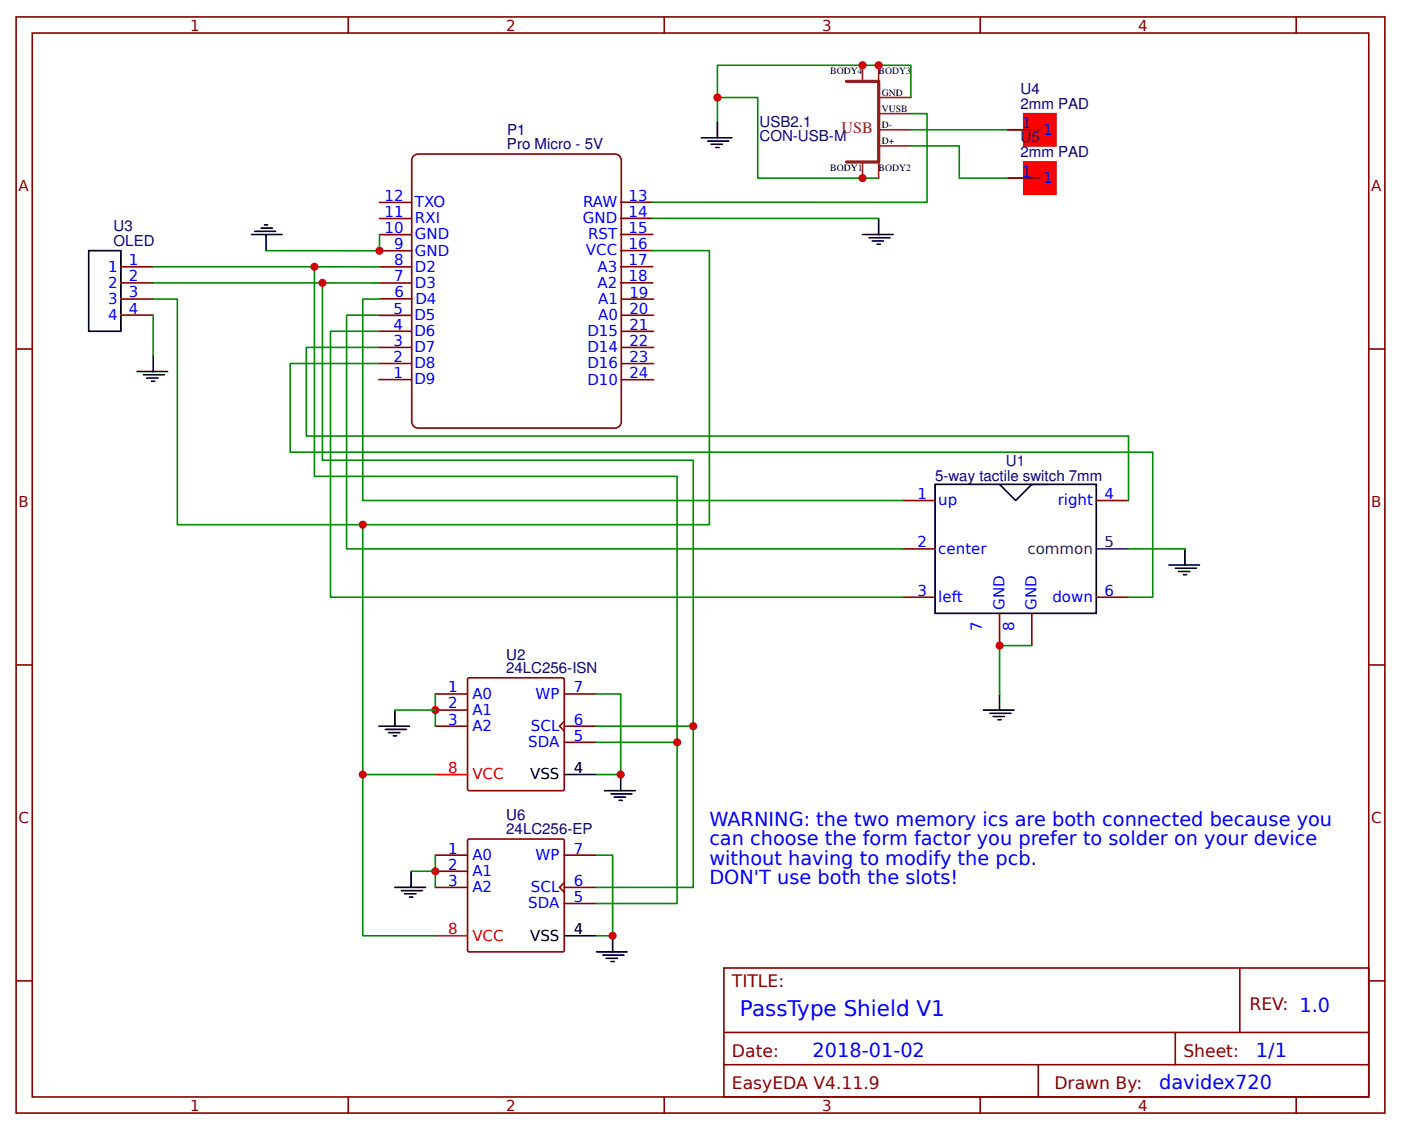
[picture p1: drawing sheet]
<svg xmlns="http://www.w3.org/2000/svg" width="230mm" height="185mm" viewBox="0 0 230 185" stroke-linecap="round" stroke-linejoin="round" font-family="sans-serif">
<g fill="none" stroke="#800" stroke-width=".26">
<path d="M2.6 2.8h224.7v179.9h-224.7zM5.3 5.4h219.3v174.6h-219.3zM57.1 2.8v2.6M109 2.8v2.6M160.9 2.8v2.6M212.7 2.8v2.6M2.6 57.3h2.7M224.6 57.3h2.7M148.2 82.2h5.3M148.2 90.1h5.3M148.2 98h5.3M179.9 82.2h5.3"/>
<path d="M179.9 98h5.3M2.6 109.1h2.7M71.4 113.9h5.3M71.4 119.2h5.3M71.4 116.5h5.3M76.9 111.3h15.4l.3 .1v18.1l-.1 .2-15.5 .1-.2-.2-.1-18.1zM92.6 118.4l-.8 .8 .8 .8M92.6 113.9h5.3M92.6 119.2h5.3M164 100.7v5.3M169.3 100.7v5.3M224.6 109.1h2.7"/>
<path d="M92.6 121.8h5.3M118.8 158.9h105.8v21.1h-105.8zM203.5 158.9v10.6M2.6 161h2.7M118.8 169.5h105.8M118.8 174.8h105.8M170.4 174.8v5.2M192.9 169.5v5.3M224.6 161h2.7M57.1 180v2.7M109 180v2.7M160.9 180v2.7"/>
<path d="M212.7 180v2.7"/>
</g>
<path d="M153.5 79.5h26.4v21.2h-26.4zM164 79.5l2.7 2.7 2.6-2.7h2.7M92.6 127.1h5.3" fill="none" stroke="#000" stroke-width=".26"/>
<path d="M179.9 90.1h5.3" fill="none" stroke="#333" stroke-width=".26"/>
<path d="M71.4 127.1h5.3" fill="none" stroke="#f00" stroke-width=".26"/>
<path d="M68 25.5l.6-.2h32.3a1.06 1.06 0 0 1 1.1 1v42.9a1.06 1.06 0 0 1-1.1 1.1h-32.3a1.06 1.06 0 0 1-1-1.1v-42.9v-.3z" fill="#fff" stroke="#800000" stroke-width=".26"/>
<g fill="none" stroke="#800" stroke-width=".26">
<path d="M62.3 38.5h5.3M62.3 35.9h5.3M62.3 33.2h5.3M101.8 35.8h5.3M101.8 33.2h5.3M101.8 38.5h5.3M62.2 59.7h5.3M62.2 57h5.3M62.2 54.4h5.3M62.2 51.8h5.3M62.3 46.5h5.3M62.3 43.8h5.3"/>
<path d="M62.3 41.2h5.3M62.4 49h5.2M101.8 41.1h5.3M101.8 43.8h5.3M101.8 46.4h5.3M102 57h5.3M102 49.1h5.3M102 51.7h5.3M102 54.4h5.3M102 59.7h5.3M62.2 62.3h5.3M102 62.3h5.3"/>
</g>
<path d="M117.7 20v2.6M115.1 22.6h5M116.2 23.2h3.4M116.7 23.7h1.8M117.5 24.2h.5" fill="none" stroke="#000" stroke-width=".26"/>
<path d="M117.7 16h6.7v13.2h19.8M149.5 16v-5.3h-31.8v9.3" fill="none" stroke="#080" stroke-width=".26"/>
<circle cx="117.7" cy="16" r=".66" fill="#c00"/>
<path d="M41.3 38.5h5M41.8 38h3.4M42.9 37.4h1.8M43.4 36.9h.5M43.7 38.5v2.6M161.4 116.5h5M162.5 117.1h3.4M163 117.6h1.8M163.8 118.1h.5M164 113.9v2.6" fill="none" stroke="#000" stroke-width=".26"/>
<path d="M62.3 38.5v2.7l-18.6-.1M169.3 106h-5.3v7.9" fill="none" stroke="#080" stroke-width=".26"/>
<circle cx="164" cy="106" r=".66" fill="#c00"/>
<path d="M62.2 54.4h-8v43.6h94M62.2 57h-11.9v14.6h134.9v10.6M62.2 59.7h-14.6v14.5h141.6v23.8h-4M62.2 51.8l-5.3-.1v38.4h91.3M62.4 49l-2.9 .1v33.1h88.7M185.2 90.1h9.3" fill="none" stroke="#080" stroke-width=".26"/>
<path d="M14.6 41.1h5.2v13.3h-5.2zM191.8 92.7h5M192.9 93.3h3.4M193.4 93.8h1.9M194.2 94.3h.5M194.5 90.1v2.6" fill="none" stroke="#000" stroke-width=".26"/>
<path d="M19.8 43.8h5.3M19.8 46.4h5.3M19.8 49.1h5.3M19.8 51.7h5.3" fill="none" stroke="#800" stroke-width=".26"/>
<path d="M138.9 13.4h5.3v13.2h-5.3" fill="none" stroke="#8d2323" stroke-width=".53"/>
<path d="M141.6 10.7v2.7M144.2 16h5.3M144.2 18.7h5.3M144.2 10.7v2.7M141.6 26.6v2.6M144.2 21.3h5.3M144.2 23.9h5.3M144.2 26.6v2.6" fill="none" stroke="#8d2323" stroke-width=".26"/>
<g fill="#c00">
<circle cx="141.6" cy="29.2" r=".66"/>
<circle cx="141.6" cy="10.7" r=".66"/>
<circle cx="144.2" cy="10.7" r=".66"/>
</g>
<path d="M62.2 119.2h5M63.2 119.7h3.5M64.8 116.5v2.7M63.8 120.3h1.8M64.6 120.8h.5" fill="none" stroke="#000" stroke-width=".26"/>
<path d="M71.4 113.9v5.3" fill="none" stroke="#080" stroke-width=".26"/>
<circle cx="71.4" cy="116.5" r=".66" fill="#c00"/>
<path d="M64.8 116.5h6.6M97.9 113.9h4v13.2h-4" fill="none" stroke="#080" stroke-width=".26"/>
<path d="M99.2 129.8h5M100.3 130.3h3.4M100.8 130.8h1.9M101.6 131.4h.5M101.9 127.1v2.7" fill="none" stroke="#000" stroke-width=".26"/>
<circle cx="101.9" cy="127.1" r=".66" fill="#c00"/>
<path d="M107.1 35.8l37.1 .1M149.5 23.9h7.9v5.3h8M149.5 21.3h15.9M25.1 49.1h4v37h30.4M25.1 51.7v6.6M62.3 46.5l-9.4-.1v29.1h60.9v43.7h-15.9M62.3 43.8h-10.7v34.4h59.5v43.6h-13.2M107.1 41.1h9.3v45h-56.9v41h11.9" fill="none" stroke="#080" stroke-width=".26"/>
<path d="M141.6 38.5h5M142.6 39h3.4M143.1 39.6h1.9M144.2 35.9v2.6M25.1 58.3v2.7M143.9 40.1h.6M22.5 61h5M23.5 61.5h3.5M24.1 62h1.8M24.9 62.6h.5" fill="none" stroke="#000" stroke-width=".26"/>
<g fill="#f00" stroke="#f00" stroke-width=".26">
<path d="M168 18.7h5.3v5.2h-5.3z"/>
<path d="M168 26.6h5.3v5.3h-5.3z"/>
</g>
<path d="M165.4 21.3h2.6M165.4 29.2h2.6" fill="none" stroke="#f00" stroke-width=".26"/>
<path d="M165.4 21.3h5.3M165.4 29.2h5.3" fill="none" stroke="#800" stroke-width=".26"/>
<circle cx="59.5" cy="86.1" r=".66" fill="#c00"/>
<path d="M25.1 43.8h26.5" fill="none" stroke="#080" stroke-width=".26"/>
<circle cx="51.6" cy="43.8" r=".66" fill="#c00"/>
<path d="M25.1 46.4h27.8" fill="none" stroke="#080" stroke-width=".26"/>
<g fill="#c00">
<circle cx="52.9" cy="46.4" r=".66"/>
<circle cx="62.3" cy="41.2" r=".66"/>
</g>
<path d="M76.9 137.8l15.4-.1 .3 .1v18.2l-.1 .2h-15.5l-.2-.1-.1-18.1zM71.4 140.4h5.3M71.4 145.7h5.3M71.4 143h5.3M92.6 144.9l-.8 .8 .8 .7M92.6 140.4h5.3M92.6 148.3h5.3M92.6 145.7h5.3" fill="none" stroke="#800" stroke-width=".26"/>
<path d="M64.8 145.7h5M65.9 146.2h3.4M66.4 146.7h1.9M67.2 147.2h.5M67.5 143v2.7M92.6 153.6h5.3M97.9 156.2h5M99 156.8h3.4M99.5 157.3h1.8M100.3 157.8h.5M100.5 153.6v2.6" fill="none" stroke="#000" stroke-width=".26"/>
<path d="M71.4 153.6h5.3" fill="none" stroke="#f00" stroke-width=".26"/>
<path d="M71.4 140.4v5.3" fill="none" stroke="#080" stroke-width=".26"/>
<circle cx="71.4" cy="143" r=".66" fill="#c00"/>
<path d="M59.5 127.1v26.5h11.9M67.5 143h3.9" fill="none" stroke="#080" stroke-width=".26"/>
<circle cx="59.5" cy="127.1" r=".66" fill="#c00"/>
<path d="M97.9 140.4h2.6v13.2h-2.6" fill="none" stroke="#080" stroke-width=".26"/>
<circle cx="100.5" cy="153.6" r=".66" fill="#c00"/>
<path d="M111.1 121.8v26.5h-13.2" fill="none" stroke="#080" stroke-width=".26"/>
<circle cx="111.1" cy="121.8" r=".66" fill="#c00"/>
<path d="M113.8 119.2v26.5h-15.9" fill="none" stroke="#080" stroke-width=".26"/>
<circle cx="113.8" cy="119.2" r=".66" fill="#c00"/>
<path d="M149.5 18.7h2.6v14.5h-45" fill="none" stroke="#080" stroke-width=".26"/>
<text font-size="3.5" fill="#00f" x="121.4" y="166.8">PassType Shield V1</text>
<g font-size="3.2" fill="#00f">
<text x="116.4" y="135.6">WARNING: the two memory ics are both connected because you</text>
<text x="116.4" y="138.8">can choose the form factor you prefer to solder on your device</text>
<text x="116.4" y="141.9">without having to modify the pcb.</text>
<text x="116.4" y="145.1">DON'T use both the slots!</text>
<text x="133.3" y="173.4">2018-01-02</text>
<text x="206.1" y="173.4">1/1</text>
<text x="190.2" y="178.7">davidex720</text>
</g>
<g font-size="2.8" fill="#800">
<text x="120.1" y="162.1">TITLE:</text>
<text x="205.1" y="165.8">REV: 1.0</text>
<text x="120.1" y="173.4">Date:</text>
<text x="194.2" y="173.4">Sheet:</text>
<text x="120.1" y="178.7">EasyEDA V4.11.9</text>
<text x="173" y="178.7">Drawn By:</text>
</g>
<text font-size="2.6" fill="#8d2323" x="138.1" y="21.8">USB</text>
<g font-size="2.5" fill="#800">
<text x="31.2" y="5">1</text>
<text x="83.1" y="5">2</text>
<text x="134.9" y="5">3</text>
<text x="186.8" y="5">4</text>
<text x="3" y="31.4">A</text>
<text x="225" y="31.4">A</text>
<text x="3" y="83.2">B</text>
<text x="225" y="83.2">B</text>
<text x="3" y="135.1">C</text>
<text x="225" y="135.1">C</text>
<text x="31.2" y="182.3">1</text>
<text x="83.1" y="182.3">2</text>
<text x="134.9" y="182.3">3</text>
<text x="186.8" y="182.3">4</text>
</g>
<g font-size="2.5" fill="#000080">
<text x="167.5" y="17.9">2mm PAD</text>
<text x="167.5" y="15.4">U4</text>
<text x="83.2" y="22.1">P1</text>
<text x="124.6" y="20.8">USB2.1</text>
<text x="124.6" y="23.2">CON-USB-M</text>
<text x="167.5" y="23.4">U5</text>
<text x="83.2" y="24.5">Pro Micro - 5V</text>
<text x="167.5" y="25.8">2mm PAD</text>
<text x="18.6" y="40.3">OLED</text>
<text x="18.6" y="37.9">U3</text>
<text x="165.1" y="76.5">U1</text>
<text x="153.5" y="79">5-way tactile switch 7mm</text>
<text x="83.1" y="110.5">24LC256-ISN</text>
<text x="83.1" y="108.3">U2</text>
<text x="83.1" y="136.9">24LC256-EP</text>
<text x="83.1" y="134.5">U6</text>
</g>
<g font-size="2.5" fill="#00f">
<text x="167.8" y="21">1</text>
<text x="171.2" y="22.1">1</text>
<text x="167.8" y="29">1</text>
<text x="63.1" y="35.6">11</text>
<text x="63.1" y="33">12</text>
<text x="68.1" y="34">TXO</text>
<text x="95.7" y="34">RAW</text>
<text x="103.2" y="32.9">13</text>
<text x="103.2" y="35.6">14</text>
<text x="171.2" y="30">1</text>
<text x="63.1" y="38.2">10</text>
<text x="64.7" y="40.9">9</text>
<text x="68.1" y="42">GND</text>
<text x="68.1" y="39.3">GND</text>
<text x="68.1" y="36.7">RXI</text>
<text x="95.6" y="36.6">GND</text>
<text x="96.2" y="41.9">VCC</text>
<text x="96.5" y="39.3">RST</text>
<text x="103.2" y="38.2">15</text>
<text x="103.2" y="40.9">16</text>
<text x="17.7" y="44.6">1</text>
<text x="17.7" y="47.2">2</text>
<text x="21.2" y="43.5">1</text>
<text x="21.2" y="46.2">2</text>
<text x="64.7" y="46.2">7</text>
<text x="64.7" y="43.5">8</text>
<text x="68.1" y="47.2">D3</text>
<text x="68.1" y="44.6">D2</text>
<text x="98.1" y="44.6">A3</text>
<text x="98.1" y="47.2">A2</text>
<text x="103.2" y="43.5">17</text>
<text x="103.2" y="46.2">18</text>
<text x="17.7" y="49.9">3</text>
<text x="17.7" y="52.5">4</text>
<text x="21.2" y="48.8">3</text>
<text x="21.2" y="51.5">4</text>
<text x="64.6" y="51.5">5</text>
<text x="64.7" y="48.8">6</text>
<text x="68" y="52.6">D5</text>
<text x="68.2" y="49.8">D4</text>
<text x="98.2" y="49.9">A1</text>
<text x="98.2" y="52.5">A0</text>
<text x="103.3" y="48.8">19</text>
<text x="103.3" y="51.5">20</text>
<text x="64.6" y="59.4">2</text>
<text x="64.6" y="56.8">3</text>
<text x="64.6" y="54.1">4</text>
<text x="68" y="57.8">D7</text>
<text x="68" y="55.2">D6</text>
<text x="96.4" y="55.2">D15</text>
<text x="96.4" y="57.8">D14</text>
<text x="103.3" y="54.1">21</text>
<text x="103.3" y="56.8">22</text>
<text x="103.3" y="59.4">23</text>
<text x="64.6" y="62">1</text>
<text x="68" y="63.1">D9</text>
<text x="68" y="60.5">D8</text>
<text x="96.4" y="60.5">D16</text>
<text x="96.4" y="63.1">D10</text>
<text x="103.3" y="62.1">24</text>
<text x="150.6" y="81.9">1</text>
<text x="154" y="82.9">up</text>
<text x="173.6" y="82.9">right</text>
<text x="181.2" y="81.9">4</text>
<text x="150.6" y="89.8">2</text>
<text x="154" y="90.9">center</text>
<text x="150.6" y="97.8">3</text>
<text x="154" y="98.8">left</text>
<text x="164.8" y="100.1" transform="rotate(-90 164.8 100.1)">GND</text>
<text x="170.1" y="100.1" transform="rotate(-90 170.1 100.1)">GND</text>
<text x="172.7" y="98.8">down</text>
<text x="181.2" y="97.8">6</text>
<text x="161.1" y="103.6" transform="rotate(-90 161.1 103.6)">7</text>
<text x="166.4" y="103.6" transform="rotate(-90 166.4 103.6)">8</text>
<text x="73.6" y="113.6">1</text>
<text x="94.2" y="113.6">7</text>
<text x="73.6" y="118.9">3</text>
<text x="73.6" y="116.3">2</text>
<text x="77.5" y="114.7">A0</text>
<text x="77.5" y="120">A2</text>
<text x="77.5" y="117.3">A1</text>
<text x="87.1" y="120">SCL</text>
<text x="87.9" y="114.7">WP</text>
<text x="94.2" y="118.9">6</text>
<text x="86.7" y="122.6">SDA</text>
<text x="94.2" y="121.6">5</text>
<text x="73.6" y="140.1">1</text>
<text x="73.6" y="142.7">2</text>
<text x="77.5" y="141.2">A0</text>
<text x="77.5" y="143.8">A1</text>
<text x="87.9" y="141.2">WP</text>
<text x="94.2" y="140.1">7</text>
<text x="73.6" y="145.4">3</text>
<text x="77.5" y="146.4">A2</text>
<text x="86.7" y="149.1">SDA</text>
<text x="87.1" y="146.4">SCL</text>
<text x="94.2" y="148">5</text>
<text x="94.2" y="145.4">6</text>
</g>
<g font-size="2.5" fill="#333">
<text x="181.2" y="89.8">5</text>
<text x="168.6" y="90.9">common</text>
</g>
<g font-size="2.5" fill="#f00">
<text x="73.6" y="126.9">8</text>
<text x="77.5" y="127.9">VCC</text>
<text x="73.6" y="153.3">8</text>
<text x="77.5" y="154.4">VCC</text>
</g>
<g font-size="2.5">
<text x="87" y="127.9">VSS</text>
<text x="94.2" y="126.9">4</text>
<text x="87" y="154.4">VSS</text>
<text x="94.2" y="153.3">4</text>
</g>
<g font-size="1.6">
<text x="136.3" y="12.1">BODY4</text>
<text x="144.2" y="12.1">BODY3</text>
<text x="144.7" y="15.7">GND</text>
<text x="144.7" y="18.4">VUSB</text>
<text x="144.7" y="21">D-</text>
<text x="144.7" y="23.7">D+</text>
<text x="136.3" y="28">BODY1</text>
<text x="144.2" y="28">BODY2</text>
</g>
</svg>
